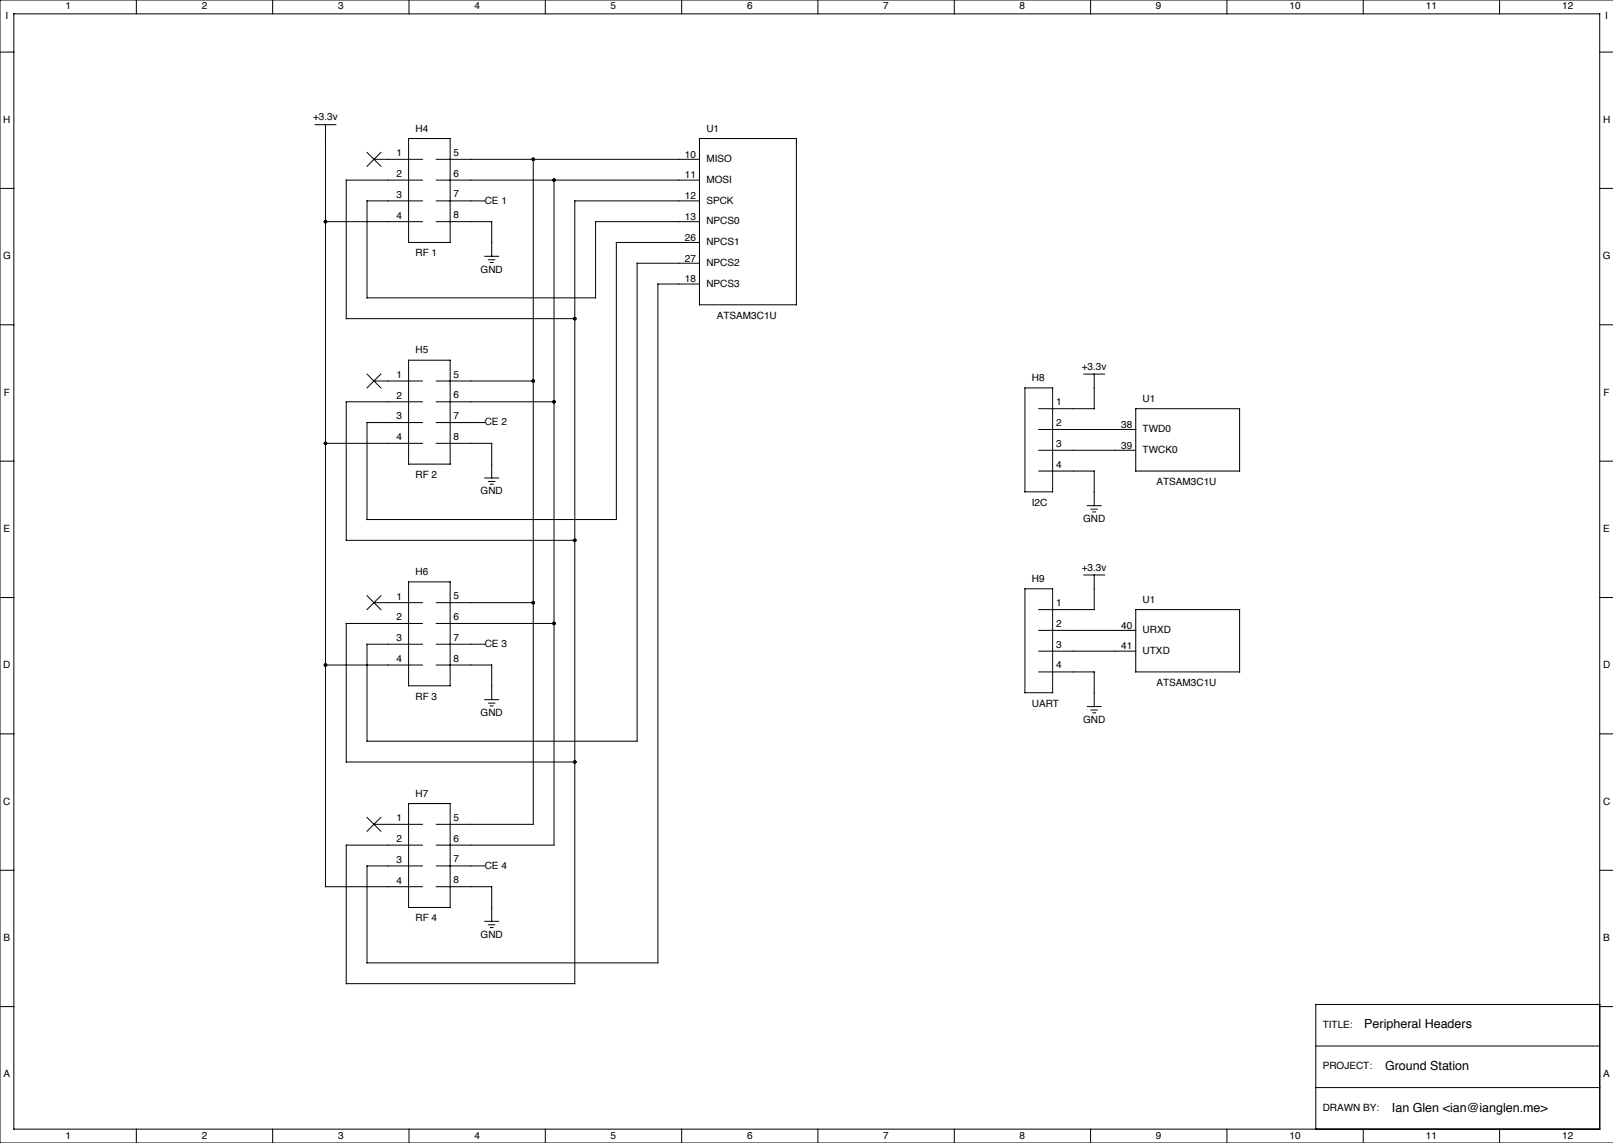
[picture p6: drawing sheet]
<svg xmlns="http://www.w3.org/2000/svg" width="592mm" height="419mm" viewBox="0 0 592 419" stroke-linecap="round" stroke-linejoin="round" font-family="sans-serif">
<g fill="none" stroke="#000" stroke-width=".37">
<path d="M0 19.1h5.1M5.1 5.1h581.6v408.9h-581.6zM50 0v5.1M100 0v5.1M150 0v5.1M200 0v5.1M250 0v5.1M300 0v5.1M350 0v5.1M400 0v5.1M450 0v5.1M500 0v5.1"/>
<path d="M550 0v5.1M586.7 19.1h5M591.7 0h-591.7v419.1h591.7M115.6 45.7h7.6M119.4 45.7v279.4h35.5M134.6 55.9l5.1 5.1M137.2 58.4h17.7M139.7 55.9l-5.1 5.1M149.9 50.8h15.2v38.1h-15.2zM160 58.4h96.5M195.6 58.4v243.9h-35.6M256.5 50.8h35.6v61h-35.6z"/>
<path d="M0 69.1h5.1M154.9 73.7h-20.3v35.5h83.8v-27.9h38.1M154.9 66h-27.9v50.8h83.8M160 73.7h17.8M160 66h96.5M203.2 66v243.9h-43.2M256.5 73.7h-45.7v287h-83.8v-50.8h27.9M586.7 69.1h5M119.4 81.3h35.5M160 81.3h20.3v12.7M177.8 94h5.1M179.2 95.2h2.3"/>
<path d="M179.8 96.3h1M256.5 96.5h-22.8v175.3h-99.1v-35.6h20.3M256.5 88.9h-30.4v101.6h-91.5v-35.6h20.3M0 119.1h5.1M256.5 104.1h-15.2v249h-106.7v-35.6h20.3M586.7 119.1h5M134.6 137.2l5.1 5M137.2 139.7h17.7M139.7 137.2l-5.1 5M149.9 132.1h15.2v38.1h-15.2zM160 139.7h35.6M397.5 137.2h7.6"/>
<path d="M401.3 137.2v12.7h-20.3M154.9 147.3h-27.9v50.8h83.8M160 154.9h17.8M160 147.3h43.2M375.9 142.2h10.2v38.1h-10.2zM381 157.5h35.6M416.6 149.9h38.1v22.8h-38.1zM0 169.1h5.1M119.4 162.6h35.5M160 162.6h20.3v12.7M177.8 175.3h5.1M179.2 176.5h2.3"/>
<path d="M179.8 177.5h1M381 165.1h35.6M381 172.7h20.3v12.7M586.7 169.1h5M398.8 185.4h5.1M400.2 186.7h2.3M400.8 187.7h1M0 219.1h5.1M134.6 218.4l5.1 5.1M139.7 218.4l-5.1 5.1M149.9 213.4h15.2v38.1h-15.2zM375.9 215.9h10.2v38.1h-10.2z"/>
<path d="M397.5 210.8h7.6M401.3 210.8v12.7h-20.3M586.7 219.1h5M137.2 221h17.7M154.9 228.6h-27.9v50.8h83.8M160 236.2h17.8M160 228.6h43.2M160 221h35.6M381 238.8h35.6M381 231.1h35.6M416.6 223.5h38.1v22.9h-38.1zM119.4 243.8h35.5"/>
<path d="M160 243.8h20.3v12.7M177.8 256.5h5.1M179.2 257.8h2.3M179.8 258.8h1M381 246.4h20.3v12.7M398.8 259.1h5.1M0 269.1h5.1M400.2 260.4h2.3M400.8 261.4h1M586.7 269.1h5M134.6 299.7l5.1 5.1M139.7 299.7l-5.1 5.1"/>
<path d="M149.9 294.6h15.2v38.1h-15.2zM0 319.1h5.1M137.2 302.3h17.7M160 317.5h17.8M586.7 319.1h5M160 325.1h20.3v12.7M177.8 337.8h5.1M179.2 339.1h2.3M179.8 340.1h1M0 369.1h5.1M586.7 368.3h-104.1v45.7M586.7 369.1h5"/>
<path d="M482.6 398.8h104.1M482.6 383.5h104.1M50 414v5.1M100 414v5.1M150 414v5.1M200 414v5.1M250 414v5.1M300 414v5.1M350 414v5.1M400 414v5.1M450 414v5.1M500 414v5.1"/>
<path d="M550 414v5.1"/>
</g>
<g fill="#000">
<circle cx="195.6" cy="58.4" r=".64"/>
<circle cx="203.2" cy="66" r=".64"/>
<circle cx="119.4" cy="81.3" r=".64"/>
<circle cx="210.8" cy="116.8" r=".64"/>
<circle cx="195.6" cy="139.7" r=".64"/>
<circle cx="203.2" cy="147.3" r=".64"/>
<circle cx="119.4" cy="162.6" r=".64"/>
<circle cx="210.8" cy="198.1" r=".64"/>
<circle cx="195.6" cy="221" r=".64"/>
<circle cx="203.2" cy="228.6" r=".64"/>
<circle cx="119.4" cy="243.8" r=".64"/>
<circle cx="210.8" cy="279.4" r=".64"/>
</g>
<g font-size="4.6">
<text x="500.4" y="377.1">Peripheral Headers</text>
<text x="508" y="392.4">Ground Station</text>
<text x="510.5" y="407.6">Ian Glen &lt;ian@ianglen.me&gt;</text>
</g>
<g font-size="3.7">
<text x="24" y="3.4">1</text>
<text x="74" y="3.5">2</text>
<text x="124" y="3.5">3</text>
<text x="174" y="3.5">4</text>
<text x="224" y="3.4">5</text>
<text x="274" y="3.5">6</text>
<text x="324" y="3.4">7</text>
<text x="374" y="3.5">8</text>
<text x="424" y="3.5">9</text>
<text x="473" y="3.5">10</text>
<text x="523" y="3.4">11</text>
<text x="573" y="3.5">12</text>
<text x="2" y="6.9">I</text>
<text x="588.8" y="6.9">I</text>
<text x="1.2" y="45">H</text>
<text x="114.8" y="44.1">+3.3v</text>
<text x="588" y="45">H</text>
<text x="152.4" y="48.3">H4</text>
<text x="259.1" y="48.3">U1</text>
<text x="145.4" y="57.3">1</text>
<text x="166.4" y="57.1">5</text>
<text x="251.2" y="57.8">10</text>
<text x="259.1" y="59.4">MISO</text>
<text x="145.4" y="64.9">2</text>
<text x="166.4" y="64.8">6</text>
<text x="251.2" y="65.4">11</text>
<text x="259.1" y="67">MOSI</text>
<text x="145.4" y="72.5">3</text>
<text x="166.4" y="72.4">7</text>
<text x="177.8" y="74.6">CE 1</text>
<text x="251.2" y="73">12</text>
<text x="259.1" y="74.6">SPCK</text>
<text x="145.4" y="80.1">4</text>
<text x="166.4" y="80">8</text>
<text x="251.2" y="80.6">13</text>
<text x="259.1" y="82.2">NPCS0</text>
<text x="251.2" y="88.3">26</text>
<text x="259.1" y="89.9">NPCS1</text>
<text x="1.1" y="95.1">G</text>
<text x="152.4" y="94">RF 1</text>
<text x="251.2" y="95.9">27</text>
<text x="587.9" y="95.1">G</text>
<text x="176.3" y="100">GND</text>
<text x="259.1" y="97.5">NPCS2</text>
<text x="251.2" y="103.5">18</text>
<text x="259.1" y="105.1">NPCS3</text>
<text x="262.9" y="116.8">ATSAM3C1U</text>
<text x="152.4" y="129.5">H5</text>
<text x="396.8" y="135.5">+3.3v</text>
<text x="145.4" y="138.6">1</text>
<text x="166.4" y="138.4">5</text>
<text x="378.5" y="139.7">H8</text>
<text x="1.4" y="145">F</text>
<text x="145.4" y="146.2">2</text>
<text x="166.4" y="146.1">6</text>
<text x="387.3" y="148.6">1</text>
<text x="419.1" y="147.3">U1</text>
<text x="588.2" y="145">F</text>
<text x="145.4" y="153.8">3</text>
<text x="166.4" y="153.7">7</text>
<text x="177.8" y="155.9">CE 2</text>
<text x="145.4" y="161.4">4</text>
<text x="166.4" y="161.3">8</text>
<text x="387.3" y="156.2">2</text>
<text x="411.2" y="156.8">38</text>
<text x="419.1" y="158.4">TWD0</text>
<text x="387.3" y="163.8">3</text>
<text x="411.2" y="164.5">39</text>
<text x="419.1" y="166.1">TWCK0</text>
<text x="387.3" y="171.4">4</text>
<text x="152.4" y="175.3">RF 2</text>
<text x="424.2" y="177.8">ATSAM3C1U</text>
<text x="176.3" y="181.3">GND</text>
<text x="378.5" y="185.4">I2C</text>
<text x="397.2" y="191.5">GND</text>
<text x="1.3" y="195">E</text>
<text x="588.1" y="195">E</text>
<text x="396.8" y="209.2">+3.3v</text>
<text x="152.4" y="210.8">H6</text>
<text x="378.5" y="213.4">H9</text>
<text x="145.4" y="219.8">1</text>
<text x="166.4" y="219.7">5</text>
<text x="419.1" y="221">U1</text>
<text x="145.4" y="227.5">2</text>
<text x="166.4" y="227.3">6</text>
<text x="387.3" y="222.2">1</text>
<text x="387.3" y="229.9">2</text>
<text x="411.2" y="230.5">40</text>
<text x="419.1" y="232.1">URXD</text>
<text x="145.4" y="235.1">3</text>
<text x="166.4" y="234.9">7</text>
<text x="177.8" y="237.2">CE 3</text>
<text x="387.3" y="237.5">3</text>
<text x="411.2" y="238.1">41</text>
<text x="419.1" y="239.7">UTXD</text>
<text x="1.2" y="245">D</text>
<text x="145.4" y="242.7">4</text>
<text x="166.4" y="242.6">8</text>
<text x="387.3" y="245.1">4</text>
<text x="588" y="245">D</text>
<text x="424.2" y="251.5">ATSAM3C1U</text>
<text x="152.4" y="256.5">RF 3</text>
<text x="176.3" y="262.6">GND</text>
<text x="378.5" y="259.1">UART</text>
<text x="397.2" y="265.1">GND</text>
<text x="152.4" y="292.1">H7</text>
<text x="1.2" y="295.1">C</text>
<text x="588" y="295.1">C</text>
<text x="145.4" y="301.1">1</text>
<text x="166.4" y="301">5</text>
<text x="145.4" y="308.7">2</text>
<text x="166.4" y="308.6">6</text>
<text x="145.4" y="316.4">3</text>
<text x="166.4" y="316.2">7</text>
<text x="145.4" y="324">4</text>
<text x="166.4" y="323.8">8</text>
<text x="177.8" y="318.5">CE 4</text>
<text x="152.4" y="337.8">RF 4</text>
<text x="1.3" y="345">B</text>
<text x="176.3" y="343.9">GND</text>
<text x="588.1" y="345">B</text>
<text x="485.1" y="376.8">TITLE:</text>
<text x="1.3" y="395">A</text>
<text x="485.1" y="392.1">PROJECT:</text>
<text x="588.1" y="395">A</text>
<text x="485.1" y="407.3">DRAWN BY:</text>
<text x="24" y="417.5">1</text>
<text x="74" y="417.5">2</text>
<text x="124" y="417.5">3</text>
<text x="174" y="417.5">4</text>
<text x="224" y="417.5">5</text>
<text x="274" y="417.5">6</text>
<text x="324" y="417.5">7</text>
<text x="374" y="417.5">8</text>
<text x="424" y="417.5">9</text>
<text x="473" y="417.5">10</text>
<text x="523" y="417.5">11</text>
<text x="573" y="417.5">12</text>
</g>
</svg>
